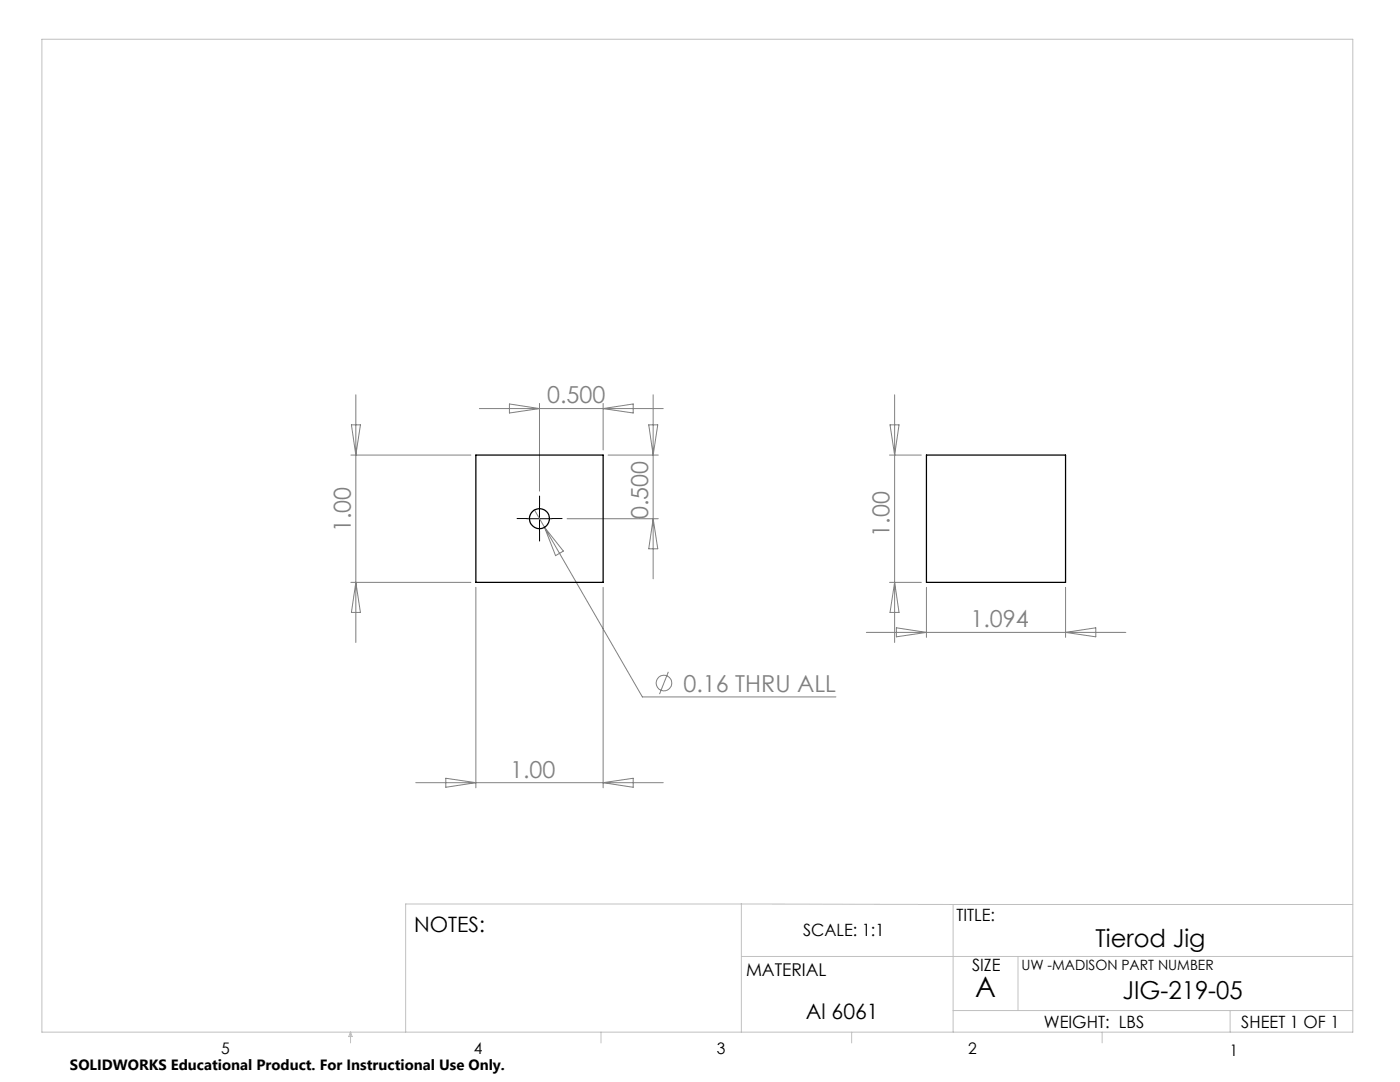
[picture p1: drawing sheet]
<svg xmlns="http://www.w3.org/2000/svg" width="279mm" height="216mm" viewBox="0 0 279 216" stroke-linecap="round" stroke-linejoin="round" font-family="sans-serif">
<g fill="none" stroke="#808080" stroke-width=".2">
<path d="M71 78.8v49.4M130.4 78.8v36.7M178.5 78.8v49.4M70 90.8h24M70.1 84.8h1.8l-.9 6zM95.7 81.5h36.7M101.7 80.6l6 .9-6 .9zM107.7 80.5v17.5M120.4 80.5v9.3M120.4 81.5l6-.9v1.8zM121.4 90.8h10M129.5 84.8h1.8l-.9 6z"/>
<path d="M177.5 90.8h6.4M177.6 84.8h1.8l-.9 6zM70 116.2h24M71 116.2l.9 6h-1.8zM95 117.2v40M106.7 101.8l21.5 37.3h38.6M108.7 105.2l3.7 4.8-1.5 .9zM113.2 103.5h18.2M120.4 117.2v40M130.4 103.5l.9 6h-1.8zM177.5 116.2h6.4M178.5 116.2l.9 6h-1.8z"/>
<path d="M184.9 117.2v10M212.7 117.2v10M133.4 134.1l-1.8 4.4M172.9 126.2h51.8M178.9 125.3l6 .9-6 .9zM212.7 126.2l6-.9v1.8zM83 156.2h49.4M89 155.3l6 .9-6 .9zM120.4 156.2l6-.9v1.8z"/>
<circle cx="132.5" cy="136.3" r="1.56"/>
</g>
<path d="M105.2 103.5h-2M107.7 101v-2M107.7 106v2M110.2 103.5h2" fill="none" stroke="#000" stroke-width=".2" stroke-dasharray="15.2 1.3 1.3 1.3"/>
<path d="M105.2 103.5h5M107.7 101v5" fill="none" stroke="#000" stroke-width=".2"/>
<g fill="none" stroke="#c0c0c0" stroke-width=".2">
<path d="M8.4 7.8h261.6v198.2h-261.6zM148 180.4v25.6M148 180.4h-67v25.6M148 190.9h122M148 180.4l42.2 .1M190.2 180.5v25.5M190.2 180.5h79.8M203.2 190.9v10.7M70 206v2.1M70 206l.3 .8h-.7zM119.9 206v2.1M170 206v2.1"/>
<path d="M190.2 201.6h79.8M220 206v2.1M245.5 201.6v4.4"/>
</g>
<g fill="none" stroke="#000" stroke-width=".25">
<path d="M95 90.8h25.4v25.4h-25.4zM184.9 90.8h27.8v25.4h-27.8z"/>
<circle cx="107.7" cy="103.5" r="1.99"/>
</g>
<text font-size="5.6" x="194.6" y="199">A</text>
<g font-size="4.9">
<text x="218.6" y="188.9">Tierod Jig</text>
<text x="224" y="199.4">JIG-219-05</text>
</g>
<g font-size="4.7" fill="#808080">
<text x="109.2" y="80.5">0.500</text>
<text x="70" y="106.2" transform="rotate(-90 70 106.2)">1.00</text>
<text x="129.4" y="103.6" transform="rotate(-90 129.4 103.6)">0.500</text>
<text x="177.5" y="107.1" transform="rotate(-90 177.5 107.1)">1.00</text>
<text x="193.7" y="125.2">1.094</text>
<text x="136.4" y="138">0.16 THRU ALL</text>
<text x="101.8" y="155.2">1.00</text>
</g>
<g font-size="4.2">
<text x="82.6" y="185.9">NOTES:</text>
<text x="160.8" y="203.3">Al 6061</text>
</g>
<text font-size="3.5" x="148.9" y="194.7">MATERIAL</text>
<g font-size="3.4">
<text x="190.9" y="183.8">TITLE:</text>
<text x="160.3" y="186.8">SCALE: 1:1</text>
<text x="194" y="193.8">SIZE</text>
<text x="208.3" y="205.1">WEIGHT: LBS</text>
<text x="247.7" y="205.1">SHEET 1 OF 1</text>
</g>
<g font-size="3.2">
<text x="44.2" y="210.4">5</text>
<text x="94.6" y="210.3">4</text>
<text x="143.1" y="210.4">3</text>
<text x="193.2" y="210.3">2</text>
<text x="245.4" y="210.6">1</text>
</g>
<text font-size="3" x="14" y="213.5">SOLIDWORKS Educational Product. For Instructional Use Only.</text>
<text font-size="2.8" x="203.8" y="193.5">UW -MADISON PART NUMBER</text>
</svg>
